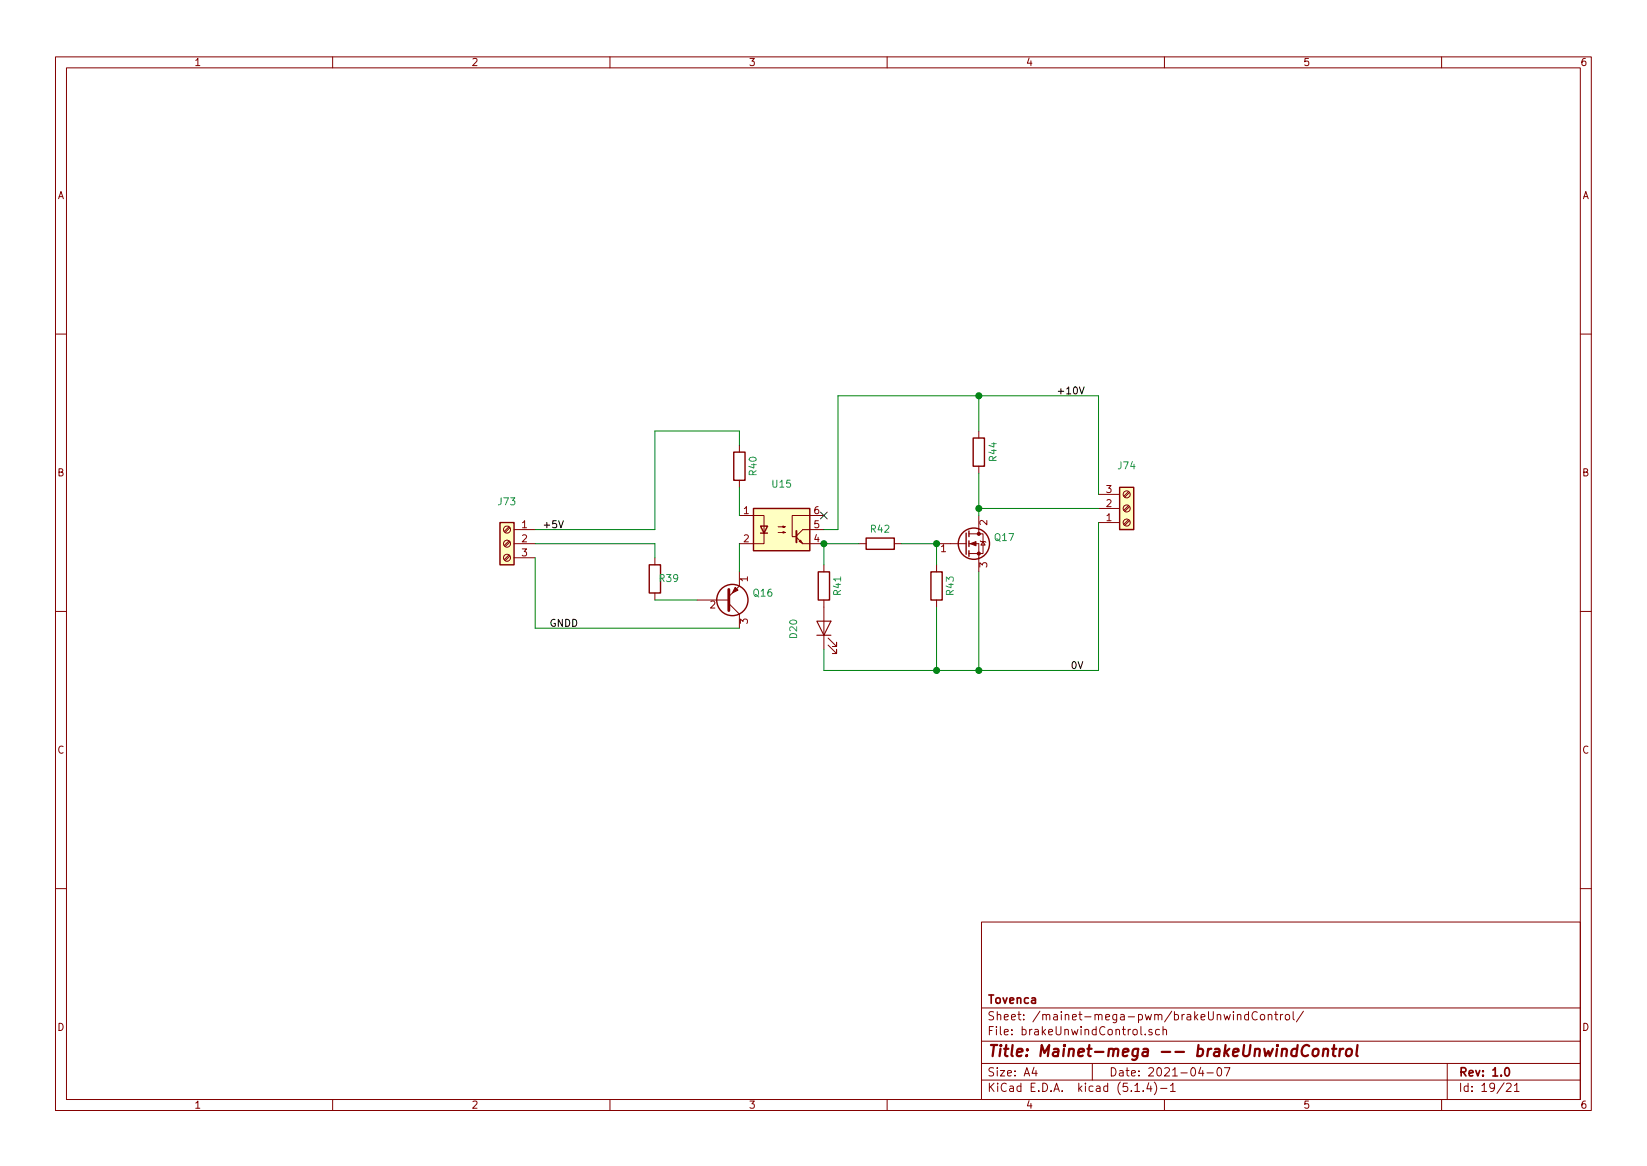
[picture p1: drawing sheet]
EESchema Schematic File Version 4
EELAYER 30 0
EELAYER END
$Descr A4 11693 8268
encoding utf-8
Sheet 19 21
Title "Mainet-mega -- brakeUnwindControl"
Date "2021-04-07"
Rev "1.0"
Comp "Tovenca"
Comment1 ""
Comment2 ""
Comment3 ""
Comment4 ""
$EndDescr
$Comp
L Transistor_FET:IRLZ44N Q?
U 1 1
P 6850 3850
AR Path="/601F3393" Ref="Q?"  Part="1" 
AR Path="/5F888A13/601F3393" Ref="Q?"  Part="1" 
AR Path="/5FBD1D9A/601F3393" Ref="Q?"  Part="1" 
AR Path="/5FBD1D9A/601CE166/601F3393" Ref="Q17"  Part="1" 
F 0 "Q17" H 7054 3896 50  0000 L CNN
F 1 "~" H 6850 3850 50  0001 C CNN
F 2 "Package_TO_SOT_THT:TO-220-3_Vertical" H 7100 3775 50  0001 L CIN
F 3 "http://www.irf.com/product-info/datasheets/data/irlz44n.pdf" H 6850 3850 50  0001 L CNN
	1    6850 3850
	1    0    0    -1  
$EndComp
$Comp
L Isolator:4N36 U?
U 1 1
P 5550 3750
AR Path="/601F3399" Ref="U?"  Part="1" 
AR Path="/5F888A13/601F3399" Ref="U?"  Part="1" 
AR Path="/5FBD1D9A/601F3399" Ref="U?"  Part="1" 
AR Path="/5FBD1D9A/601CE166/601F3399" Ref="U15"  Part="1" 
F 0 "U15" H 5550 4075 50  0000 C CNN
F 1 "~" H 5550 3750 50  0001 C CNN
F 2 "Package_DIP:DIP-6_W7.62mm" H 5350 3550 50  0001 L CIN
F 3 "https://www.vishay.com/docs/81181/4n35.pdf" H 5550 3750 50  0001 L CNN
	1    5550 3750
	1    0    0    -1  
$EndComp
$Comp
L Device:R R?
U 1 1
P 6650 4150
AR Path="/601F339F" Ref="R?"  Part="1" 
AR Path="/5F888A13/601F339F" Ref="R?"  Part="1" 
AR Path="/5FBD1D9A/601F339F" Ref="R?"  Part="1" 
AR Path="/5FBD1D9A/601CE166/601F339F" Ref="R43"  Part="1" 
F 0 "R43" V 6550 4150 50  0000 C CNN
F 1 "~" H 6650 4150 50  0001 C CNN
F 2 "Resistor_THT:R_Axial_DIN0207_L6.3mm_D2.5mm_P7.62mm_Horizontal" V 6580 4150 50  0001 C CNN
F 3 "~" H 6650 4150 50  0001 C CNN
	1    6650 4150
	-1   0    0    1   
$EndComp
Wire Wire Line
	6650 3850 6650 4000
$Comp
L Device:R R?
U 1 1
P 6250 3850
AR Path="/601F33A6" Ref="R?"  Part="1" 
AR Path="/5F888A13/601F33A6" Ref="R?"  Part="1" 
AR Path="/5FBD1D9A/601F33A6" Ref="R?"  Part="1" 
AR Path="/5FBD1D9A/601CE166/601F33A6" Ref="R42"  Part="1" 
F 0 "R42" V 6350 3850 50  0000 C CNN
F 1 "~" H 6250 3850 50  0001 C CNN
F 2 "Resistor_THT:R_Axial_DIN0207_L6.3mm_D2.5mm_P7.62mm_Horizontal" V 6180 3850 50  0001 C CNN
F 3 "~" H 6250 3850 50  0001 C CNN
	1    6250 3850
	0    -1   -1   0   
$EndComp
Connection ~ 6650 3850
Wire Wire Line
	6400 3850 6650 3850
Wire Wire Line
	5950 3750 5850 3750
$Comp
L Device:LED D?
U 1 1
P 5850 4450
AR Path="/601F33AF" Ref="D?"  Part="1" 
AR Path="/5F888A13/601F33AF" Ref="D?"  Part="1" 
AR Path="/5FBD1D9A/601F33AF" Ref="D?"  Part="1" 
AR Path="/5FBD1D9A/601CE166/601F33AF" Ref="D20"  Part="1" 
F 0 "D20" H 5843 4667 50  0000 C CNN
F 1 "~" H 5850 4450 50  0001 C CNN
F 2 "LED_THT:LED_D5.0mm" H 5850 4450 50  0001 C CNN
F 3 "~" H 5850 4450 50  0001 C CNN
	1    5850 4450
	0    -1   -1   0   
$EndComp
$Comp
L Device:R R?
U 1 1
P 5250 3300
AR Path="/601F33B5" Ref="R?"  Part="1" 
AR Path="/5F888A13/601F33B5" Ref="R?"  Part="1" 
AR Path="/5FBD1D9A/601F33B5" Ref="R?"  Part="1" 
AR Path="/5FBD1D9A/601CE166/601F33B5" Ref="R40"  Part="1" 
F 0 "R40" V 5150 3300 50  0000 C CNN
F 1 "~" H 5250 3300 50  0001 C CNN
F 2 "Resistor_THT:R_Axial_DIN0207_L6.3mm_D2.5mm_P7.62mm_Horizontal" V 5180 3300 50  0001 C CNN
F 3 "~" H 5250 3300 50  0001 C CNN
	1    5250 3300
	-1   0    0    1   
$EndComp
Wire Wire Line
	5250 3450 5250 3650
Wire Wire Line
	4650 3050 5250 3050
Wire Wire Line
	5250 3050 5250 3150
Wire Wire Line
	4650 3050 4650 3750
$Comp
L Device:R R?
U 1 1
P 5850 4150
AR Path="/601F33BF" Ref="R?"  Part="1" 
AR Path="/5F888A13/601F33BF" Ref="R?"  Part="1" 
AR Path="/5FBD1D9A/601F33BF" Ref="R?"  Part="1" 
AR Path="/5FBD1D9A/601CE166/601F33BF" Ref="R41"  Part="1" 
F 0 "R41" V 5750 4150 50  0000 C CNN
F 1 "~" H 5850 4150 50  0001 C CNN
F 2 "Resistor_THT:R_Axial_DIN0207_L6.3mm_D2.5mm_P7.62mm_Horizontal" V 5780 4150 50  0001 C CNN
F 3 "~" H 5850 4150 50  0001 C CNN
	1    5850 4150
	-1   0    0    1   
$EndComp
Wire Wire Line
	5850 4000 5850 3850
$Comp
L Connector:Screw_Terminal_01x03 J?
U 1 1
P 8000 3600
AR Path="/601F33C6" Ref="J?"  Part="1" 
AR Path="/5F888A13/601F33C6" Ref="J?"  Part="1" 
AR Path="/5FBD1D9A/601F33C6" Ref="J?"  Part="1" 
AR Path="/5FBD1D9A/601CE166/601F33C6" Ref="J74"  Part="1" 
F 0 "J74" H 8000 3300 50  0000 C CNN
F 1 "~" H 8000 3600 50  0001 C CNN
F 2 "TerminalBlock_Altech:Altech_AK300_1x03_P5.00mm_45-Degree" H 8000 3600 50  0001 C CNN
F 3 "~" H 8000 3600 50  0001 C CNN
	1    8000 3600
	1    0    0    1   
$EndComp
Wire Wire Line
	5250 3850 5250 4050
$Comp
L Device:R R?
U 1 1
P 4650 4100
AR Path="/601F33CD" Ref="R?"  Part="1" 
AR Path="/5F888A13/601F33CD" Ref="R?"  Part="1" 
AR Path="/5FBD1D9A/601F33CD" Ref="R?"  Part="1" 
AR Path="/5FBD1D9A/601CE166/601F33CD" Ref="R39"  Part="1" 
F 0 "R39" H 4550 4100 50  0000 C CNN
F 1 "~" H 4650 4100 50  0001 C CNN
F 2 "Resistor_THT:R_Axial_DIN0207_L6.3mm_D2.5mm_P7.62mm_Horizontal" V 4580 4100 50  0001 C CNN
F 3 "~" H 4650 4100 50  0001 C CNN
	1    4650 4100
	-1   0    0    1   
$EndComp
Wire Wire Line
	4650 3850 4650 3950
Wire Wire Line
	4650 4250 4950 4250
NoConn ~ 5850 3650
Wire Wire Line
	7800 3600 6950 3600
Wire Wire Line
	6950 3600 6950 3650
Wire Wire Line
	6950 2800 7800 2800
Wire Wire Line
	7800 2800 7800 3500
Connection ~ 6950 2800
Wire Wire Line
	5950 2800 6950 2800
$Comp
L Device:R R?
U 1 1
P 6950 3200
AR Path="/601F33DC" Ref="R?"  Part="1" 
AR Path="/5F888A13/601F33DC" Ref="R?"  Part="1" 
AR Path="/5FBD1D9A/601F33DC" Ref="R?"  Part="1" 
AR Path="/5FBD1D9A/601CE166/601F33DC" Ref="R44"  Part="1" 
F 0 "R44" V 7050 3200 50  0000 C CNN
F 1 "~" H 6950 3200 50  0001 C CNN
F 2 "Resistor_THT:R_Axial_DIN0207_L6.3mm_D2.5mm_P7.62mm_Horizontal" V 6880 3200 50  0001 C CNN
F 3 "~" H 6950 3200 50  0001 C CNN
	1    6950 3200
	1    0    0    -1  
$EndComp
Wire Wire Line
	6950 2800 6950 3050
Wire Wire Line
	6950 3350 6950 3600
Connection ~ 6950 3600
Wire Wire Line
	3800 3750 4650 3750
Wire Wire Line
	3800 3850 4650 3850
Wire Wire Line
	5850 3850 6100 3850
$Comp
L Transistor_BJT:2N3906 Q16
U 1 1
P 5150 4250
F 0 "Q16" H 5340 4204 50  0000 L CNN
F 1 "~" H 5150 4250 50  0001 C CNN
F 2 "Package_TO_SOT_THT:TO-92_Inline" H 5350 4175 50  0001 L CIN
F 3 "https://www.fairchildsemi.com/datasheets/2N/2N3906.pdf" H 5150 4250 50  0001 L CNN
	1    5150 4250
	1    0    0    1   
$EndComp
Connection ~ 5850 3850
Wire Wire Line
	5950 2800 5950 3750
$Comp
L Connector:Screw_Terminal_01x03 J?
U 1 1
P 3600 3850
AR Path="/601F33F0" Ref="J?"  Part="1" 
AR Path="/5F888A13/601F33F0" Ref="J?"  Part="1" 
AR Path="/5FBD1D9A/601F33F0" Ref="J?"  Part="1" 
AR Path="/5FBD1D9A/601CE166/601F33F0" Ref="J73"  Part="1" 
F 0 "J73" H 3600 4150 50  0000 C CNN
F 1 "~" H 3600 3850 50  0001 C CNN
F 2 "TerminalBlock_Altech:Altech_AK300_1x03_P5.00mm_45-Degree" H 3600 3850 50  0001 C CNN
F 3 "~" H 3600 3850 50  0001 C CNN
	1    3600 3850
	-1   0    0    -1  
$EndComp
Text Label 3850 3750 0    50   ~ 0
+5V
Wire Wire Line
	3800 3950 3800 4450
Wire Wire Line
	3800 4450 5250 4450
Text Label 3900 4450 0    50   ~ 0
GNDD
Text Label 7500 2800 0    50   ~ 0
+10V
Wire Wire Line
	5850 4600 5850 4750
Wire Wire Line
	5850 4750 6650 4750
Wire Wire Line
	7800 4750 7800 3700
Wire Wire Line
	6950 4050 6950 4750
Connection ~ 6950 4750
Wire Wire Line
	6950 4750 7800 4750
Connection ~ 6650 4750
Wire Wire Line
	6650 4750 6950 4750
Wire Wire Line
	6650 4300 6650 4750
Text Label 7600 4750 0    50   ~ 0
0V
$EndSCHEMATC
